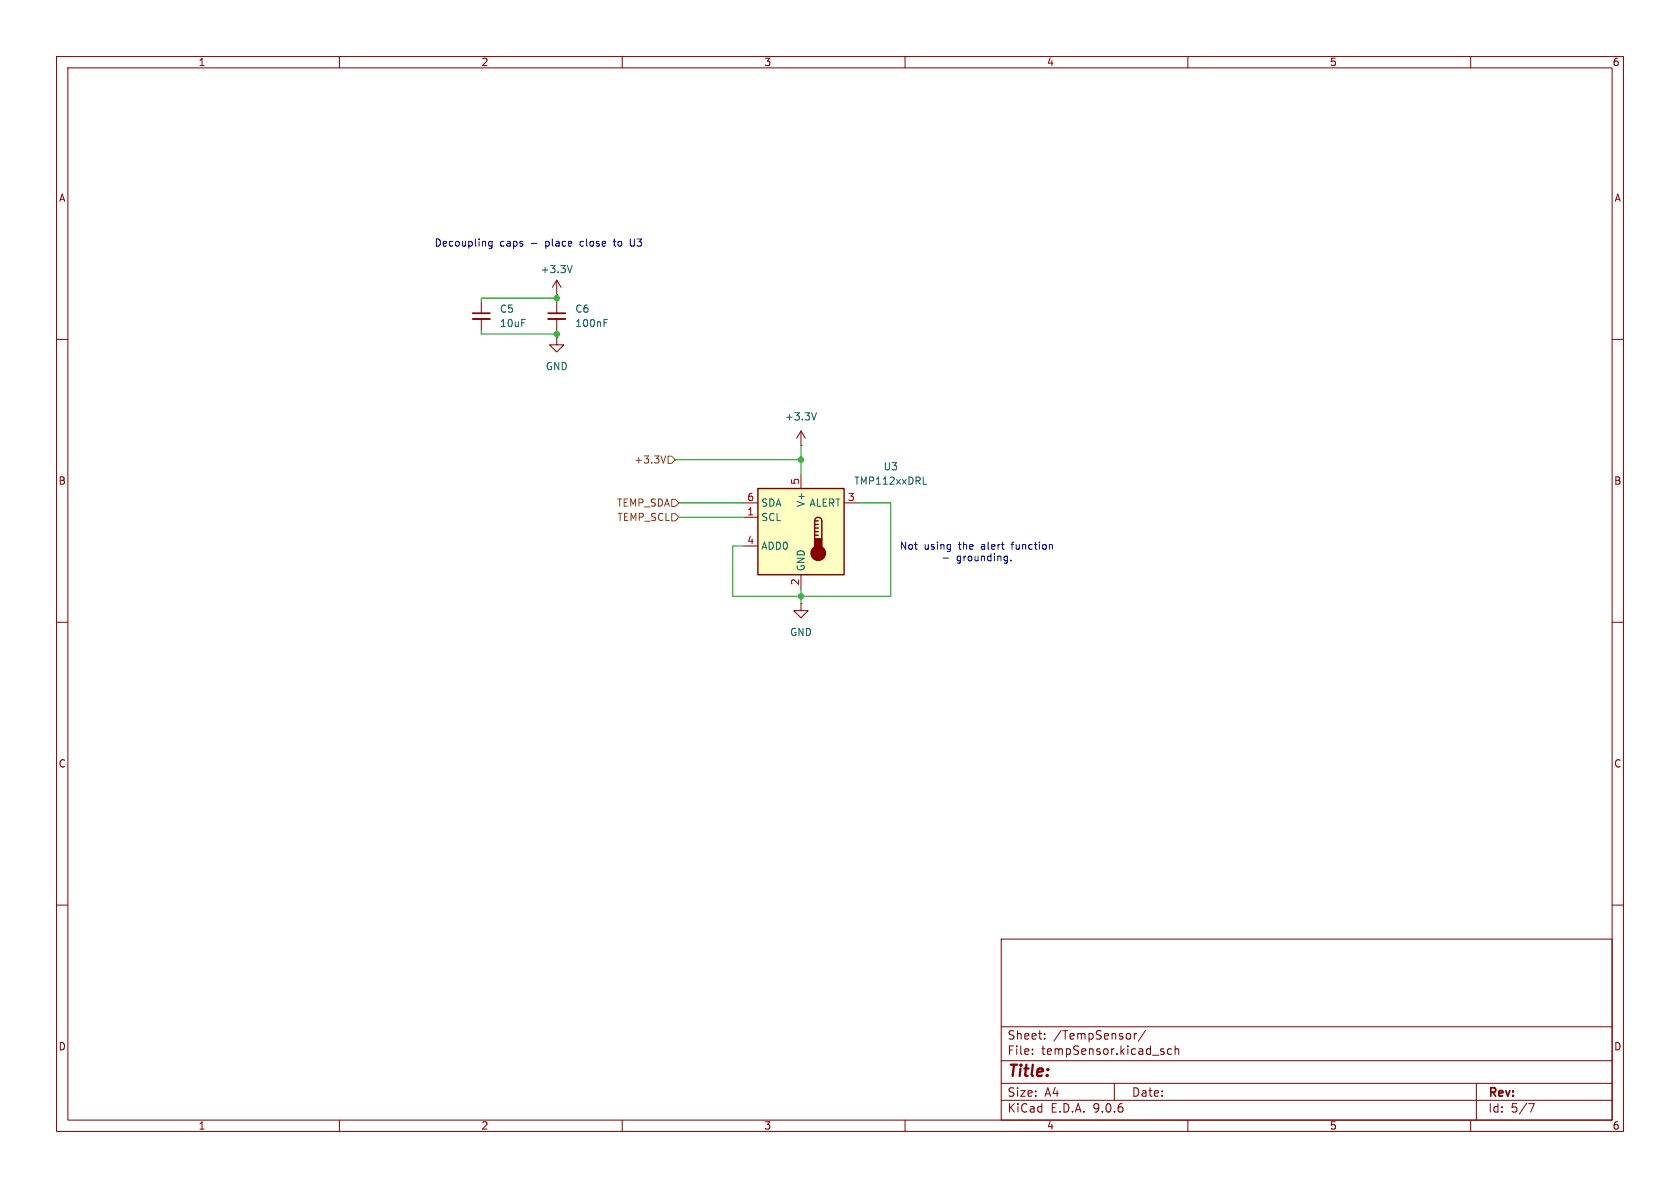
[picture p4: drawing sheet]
(kicad_sch
 (version 20250114)
 (generator "eeschema")
 (generator_version "9.0")
 (paper "A4")
 (lib_symbols
  (symbol "Device:C_Small"
   (pin_numbers (hide yes))
   (pin_names
    (offset 0.254) (hide yes)) (exclude_from_sim no) (in_bom yes) (on_board yes)
   (property "Reference" "C" (at 0.254 1.778 0) (effects (font (size 1.27 1.27)) (justify left)))
   (property "Value" "C_Small" (at 0.254 -2.032 0) (effects (font (size 1.27 1.27)) (justify left)))
   (property "Footprint" "" (at 0 0 0) (effects (font (size 1.27 1.27)) (hide yes)))
   (property "Datasheet" "~" (at 0 0 0) (effects (font (size 1.27 1.27)) (hide yes)))
   (property "Description" "Unpolarized capacitor, small symbol" (at 0 0 0) (effects (font (size 1.27 1.27)) (hide yes)))
   (symbol "C_Small_0_1"
    (polyline (pts (xy -1.524 0.508) (xy 1.524 0.508)) (stroke (width 0.3048) (type default)) (fill (type none)))
    (polyline (pts (xy -1.524 -0.508) (xy 1.524 -0.508)) (stroke (width 0.3302) (type default)) (fill (type none))))
   (symbol "C_Small_1_1"
    (pin passive line (at 0 2.54 270) (length 2.032) (name "~" (effects (font (size 1.27 1.27)))) (number "1" (effects (font (size 1.27 1.27)))))
    (pin passive line (at 0 -2.54 90) (length 2.032) (name "~" (effects (font (size 1.27 1.27)))) (number "2" (effects (font (size 1.27 1.27))))))
   (embedded_fonts no))
  (symbol "Sensor_Temperature:TMP112xxDRL" (exclude_from_sim no) (in_bom yes) (on_board yes)
   (property "Reference" "U" (at -2.54 10.795 0) (effects (font (size 1.27 1.27)) (justify right)))
   (property "Value" "TMP112xxDRL" (at -2.54 8.89 0) (effects (font (size 1.27 1.27)) (justify right)))
   (property "Footprint" "Package_TO_SOT_SMD:SOT-563" (at 1.27 -8.89 0) (effects (font (size 1.27 1.27)) (justify left) (hide yes)))
   (property "Datasheet" "https://www.ti.com/lit/ds/symlink/tmp112.pdf" (at 1.27 -11.43 0) (effects (font (size 1.27 1.27)) (justify left) (hide yes)))
   (property "Description" "Digital Temperature Sensor with I2C/SMBus/Two-wire Interface, 12 bits, ±1°C, one-shot conversion, alert, nist traceable, SOT-563" (at 0 0 0) (effects (font (size 1.27 1.27)) (hide yes)))
   (symbol "TMP112xxDRL_0_1"
    (rectangle (start -7.62 7.62) (end 7.62 -7.62) (stroke (width 0.254) (type default)) (fill (type background))))
   (symbol "TMP112xxDRL_1_1"
    (polyline (pts (xy 2.413 1.905) (xy 2.413 -1.27)) (stroke (width 0.254) (type default)) (fill (type none)))
    (polyline (pts (xy 2.413 1.905) (xy 3.048 1.905)) (stroke (width 0.254) (type default)) (fill (type none)))
    (polyline (pts (xy 2.413 1.27) (xy 3.048 1.27)) (stroke (width 0.254) (type default)) (fill (type none)))
    (polyline (pts (xy 2.413 0.635) (xy 3.048 0.635)) (stroke (width 0.254) (type default)) (fill (type none)))
    (polyline (pts (xy 2.413 0) (xy 3.048 0)) (stroke (width 0.254) (type default)) (fill (type none)))
    (polyline (pts (xy 2.413 -0.635) (xy 3.048 -0.635)) (stroke (width 0.254) (type default)) (fill (type none)))
    (arc (start 2.413 1.905) (mid 3.048 2.5373) (end 3.683 1.905) (stroke (width 0.254) (type default)) (fill (type none)))
    (circle (center 3.048 -3.81) (radius 1.27) (stroke (width 0.254) (type default)) (fill (type outline)))
    (polyline (pts (xy 3.683 1.905) (xy 3.683 -1.27)) (stroke (width 0.254) (type default)) (fill (type none)))
    (rectangle (start 3.683 -3.175) (end 2.413 -1.27) (stroke (width 0.254) (type default)) (fill (type outline)))
    (pin bidirectional line (at -10.16 5.08 0) (length 2.54) (name "SDA" (effects (font (size 1.27 1.27)))) (number "6" (effects (font (size 1.27 1.27)))))
    (pin input line (at -10.16 2.54 0) (length 2.54) (name "SCL" (effects (font (size 1.27 1.27)))) (number "1" (effects (font (size 1.27 1.27)))))
    (pin input line (at -10.16 -2.54 0) (length 2.54) (name "ADD0" (effects (font (size 1.27 1.27)))) (number "4" (effects (font (size 1.27 1.27)))))
    (pin power_in line (at 0 10.16 270) (length 2.54) (name "V+" (effects (font (size 1.27 1.27)))) (number "5" (effects (font (size 1.27 1.27)))))
    (pin power_in line (at 0 -10.16 90) (length 2.54) (name "GND" (effects (font (size 1.27 1.27)))) (number "2" (effects (font (size 1.27 1.27)))))
    (pin open_collector line (at 10.16 5.08 180) (length 2.54) (name "ALERT" (effects (font (size 1.27 1.27)))) (number "3" (effects (font (size 1.27 1.27))))))
   (embedded_fonts no))
  (symbol "power:+3.3V"
   (power)
   (pin_numbers (hide yes))
   (pin_names
    (offset 0) (hide yes)) (exclude_from_sim no) (in_bom yes) (on_board yes)
   (property "Reference" "#PWR" (at 0 -3.81 0) (effects (font (size 1.27 1.27)) (hide yes)))
   (property "Value" "+3.3V" (at 0 3.556 0) (effects (font (size 1.27 1.27))))
   (property "Footprint" "" (at 0 0 0) (effects (font (size 1.27 1.27)) (hide yes)))
   (property "Datasheet" "" (at 0 0 0) (effects (font (size 1.27 1.27)) (hide yes)))
   (property "Description" "Power symbol creates a global label with name \"+3.3V\"" (at 0 0 0) (effects (font (size 1.27 1.27)) (hide yes)))
   (symbol "+3.3V_0_1"
    (polyline (pts (xy -0.762 1.27) (xy 0 2.54)) (stroke (width 0) (type default)) (fill (type none)))
    (polyline (pts (xy 0 2.54) (xy 0.762 1.27)) (stroke (width 0) (type default)) (fill (type none)))
    (polyline (pts (xy 0 0) (xy 0 2.54)) (stroke (width 0) (type default)) (fill (type none))))
   (symbol "+3.3V_1_1"
    (pin power_in line (at 0 0 90) (length 0) (name "~" (effects (font (size 1.27 1.27)))) (number "1" (effects (font (size 1.27 1.27))))))
   (embedded_fonts no))
  (symbol "power:+5V"
   (power)
   (pin_numbers (hide yes))
   (pin_names
    (offset 0) (hide yes)) (exclude_from_sim no) (in_bom yes) (on_board yes)
   (property "Reference" "#PWR" (at 0 -3.81 0) (effects (font (size 1.27 1.27)) (hide yes)))
   (property "Value" "+5V" (at 0 3.556 0) (effects (font (size 1.27 1.27))))
   (property "Footprint" "" (at 0 0 0) (effects (font (size 1.27 1.27)) (hide yes)))
   (property "Datasheet" "" (at 0 0 0) (effects (font (size 1.27 1.27)) (hide yes)))
   (property "Description" "Power symbol creates a global label with name \"+5V\"" (at 0 0 0) (effects (font (size 1.27 1.27)) (hide yes)))
   (symbol "+5V_0_1"
    (polyline (pts (xy -0.762 1.27) (xy 0 2.54)) (stroke (width 0) (type default)) (fill (type none)))
    (polyline (pts (xy 0 2.54) (xy 0.762 1.27)) (stroke (width 0) (type default)) (fill (type none)))
    (polyline (pts (xy 0 0) (xy 0 2.54)) (stroke (width 0) (type default)) (fill (type none))))
   (symbol "+5V_1_1"
    (pin power_in line (at 0 0 90) (length 0) (name "~" (effects (font (size 1.27 1.27)))) (number "1" (effects (font (size 1.27 1.27))))))
   (embedded_fonts no))
  (symbol "power:GND"
   (power)
   (pin_numbers (hide yes))
   (pin_names
    (offset 0) (hide yes)) (exclude_from_sim no) (in_bom yes) (on_board yes)
   (property "Reference" "#PWR" (at 0 -6.35 0) (effects (font (size 1.27 1.27)) (hide yes)))
   (property "Value" "GND" (at 0 -3.81 0) (effects (font (size 1.27 1.27))))
   (property "Footprint" "" (at 0 0 0) (effects (font (size 1.27 1.27)) (hide yes)))
   (property "Datasheet" "" (at 0 0 0) (effects (font (size 1.27 1.27)) (hide yes)))
   (property "Description" "Power symbol creates a global label with name \"GND\" , ground" (at 0 0 0) (effects (font (size 1.27 1.27)) (hide yes)))
   (symbol "GND_0_1"
    (polyline (pts (xy 0 0) (xy 0 -1.27) (xy 1.27 -1.27) (xy 0 -2.54) (xy -1.27 -1.27) (xy 0 -1.27)) (stroke (width 0) (type default)) (fill (type none))))
   (symbol "GND_1_1"
    (pin power_in line (at 0 0 270) (length 0) (name "~" (effects (font (size 1.27 1.27)))) (number "1" (effects (font (size 1.27 1.27))))))
   (embedded_fonts no)))
 (text "Not using the alert function\n- grounding."
  (exclude_from_sim no)
  (at 172.72 97.79 0)
  (effects (font (size 1.27 1.27))))
 (text "Decoupling caps - place close to U3"
  (exclude_from_sim no)
  (at 95.25 43.18 0)
  (effects (font (size 1.27 1.27))))
 (junction
  (at 141.605 81.28)
  (diameter 0)
  (color 0 0 0 0))
 (junction
  (at 98.425 52.705)
  (diameter 0)
  (color 0 0 0 0))
 (junction
  (at 141.605 105.41)
  (diameter 0)
  (color 0 0 0 0))
 (junction
  (at 98.425 59.055)
  (diameter 0)
  (color 0 0 0 0))
 (wire
  (pts (xy 85.09 52.705) (xy 85.09 53.34))
  (stroke (width 0) (type default)))
 (wire
  (pts (xy 141.605 104.14) (xy 141.605 105.41))
  (stroke (width 0) (type default)))
 (wire
  (pts (xy 141.605 106.68) (xy 141.605 105.41))
  (stroke (width 0) (type default)))
 (wire
  (pts (xy 85.09 58.42) (xy 85.09 59.055))
  (stroke (width 0) (type default)))
 (wire
  (pts (xy 141.605 81.28) (xy 141.605 83.82))
  (stroke (width 0) (type default)))
 (wire
  (pts (xy 157.48 88.9) (xy 157.48 105.41))
  (stroke (width 0) (type default)))
 (wire
  (pts (xy 141.605 78.74) (xy 141.605 81.28))
  (stroke (width 0) (type default)))
 (wire
  (pts (xy 85.09 59.055) (xy 98.425 59.055))
  (stroke (width 0) (type default)))
 (wire
  (pts (xy 129.54 105.41) (xy 141.605 105.41))
  (stroke (width 0) (type default)))
 (wire
  (pts (xy 119.38 81.28) (xy 141.605 81.28))
  (stroke (width 0) (type default)))
 (wire
  (pts (xy 98.425 59.055) (xy 98.425 58.42))
  (stroke (width 0) (type default)))
 (wire
  (pts (xy 151.765 88.9) (xy 157.48 88.9))
  (stroke (width 0) (type default)))
 (wire
  (pts (xy 98.425 59.055) (xy 98.425 59.69))
  (stroke (width 0) (type default)))
 (wire
  (pts (xy 120.015 88.9) (xy 131.445 88.9))
  (stroke (width 0) (type default)))
 (wire
  (pts (xy 120.015 91.44) (xy 131.445 91.44))
  (stroke (width 0) (type default)))
 (wire
  (pts (xy 157.48 105.41) (xy 141.605 105.41))
  (stroke (width 0) (type default)))
 (wire
  (pts (xy 98.425 52.07) (xy 98.425 52.705))
  (stroke (width 0) (type default)))
 (wire
  (pts (xy 98.425 52.705) (xy 85.09 52.705))
  (stroke (width 0) (type default)))
 (wire
  (pts (xy 129.54 96.52) (xy 131.445 96.52))
  (stroke (width 0) (type default)))
 (wire
  (pts (xy 129.54 96.52) (xy 129.54 105.41))
  (stroke (width 0) (type default)))
 (wire
  (pts (xy 98.425 52.705) (xy 98.425 53.34))
  (stroke (width 0) (type default)))
 (hierarchical_label "TEMP_SCL"
  (shape input)
  (at 120.015 91.44 180)
  (effects (font (size 1.27 1.27)) (justify right)))
 (hierarchical_label "+3.3V"
  (shape input)
  (at 119.38 81.28 180)
  (effects (font (size 1.27 1.27)) (justify right)))
 (hierarchical_label "TEMP_SDA"
  (shape input)
  (at 120.015 88.9 180)
  (effects (font (size 1.27 1.27)) (justify right)))
 (symbol
  (lib_id "power:+5V")
  (at 98.425 52.07 0)
  (unit 1)
  (exclude_from_sim no)
  (in_bom yes)
  (on_board yes)
  (dnp no)
  (fields_autoplaced yes)
  (property "Reference" "#PWR016" (at 98.425 55.88 0) (effects (font (size 1.27 1.27)) (hide yes)))
  (property "Value" "+3.3V" (at 98.425 47.625 0) (effects (font (size 1.27 1.27))))
  (property "Footprint" "" (at 98.425 52.07 0) (effects (font (size 1.27 1.27)) (hide yes)))
  (property "Datasheet" "" (at 98.425 52.07 0) (effects (font (size 1.27 1.27)) (hide yes)))
  (property "Description" "Power symbol creates a global label with name \"+5V\"" (at 98.425 52.07 0) (effects (font (size 1.27 1.27)) (hide yes)))
  (pin "1"))
 (symbol
  (lib_id "power:GND")
  (at 98.425 59.69 0)
  (unit 1)
  (exclude_from_sim no)
  (in_bom yes)
  (on_board yes)
  (dnp no)
  (fields_autoplaced yes)
  (property "Reference" "#PWR017" (at 98.425 66.04 0) (effects (font (size 1.27 1.27)) (hide yes)))
  (property "Value" "GND" (at 98.425 64.77 0) (effects (font (size 1.27 1.27))))
  (property "Footprint" "" (at 98.425 59.69 0) (effects (font (size 1.27 1.27)) (hide yes)))
  (property "Datasheet" "" (at 98.425 59.69 0) (effects (font (size 1.27 1.27)) (hide yes)))
  (property "Description" "Power symbol creates a global label with name \"GND\" , ground" (at 98.425 59.69 0) (effects (font (size 1.27 1.27)) (hide yes)))
  (pin "1"))
 (symbol
  (lib_id "Device:C_Small")
  (at 98.425 55.88 0)
  (unit 1)
  (exclude_from_sim no)
  (in_bom yes)
  (on_board yes)
  (dnp no)
  (fields_autoplaced yes)
  (property "Reference" "C6" (at 101.6 54.6162 0) (effects (font (size 1.27 1.27)) (justify left)))
  (property "Value" "100nF" (at 101.6 57.1562 0) (effects (font (size 1.27 1.27)) (justify left)))
  (property "Footprint" "Capacitor_SMD:C_0402_1005Metric_Pad0.74x0.62mm_HandSolder" (at 98.425 55.88 0) (effects (font (size 1.27 1.27)) (hide yes)))
  (property "Datasheet" "~" (at 98.425 55.88 0) (effects (font (size 1.27 1.27)) (hide yes)))
  (property "Description" "Unpolarized capacitor, small symbol" (at 98.425 55.88 0) (effects (font (size 1.27 1.27)) (hide yes)))
  (pin "1")
  (pin "2"))
 (symbol
  (lib_id "Device:C_Small")
  (at 85.09 55.88 0)
  (unit 1)
  (exclude_from_sim no)
  (in_bom yes)
  (on_board yes)
  (dnp no)
  (fields_autoplaced yes)
  (property "Reference" "C5" (at 88.265 54.6162 0) (effects (font (size 1.27 1.27)) (justify left)))
  (property "Value" "10uF" (at 88.265 57.1562 0) (effects (font (size 1.27 1.27)) (justify left)))
  (property "Footprint" "Capacitor_SMD:C_0402_1005Metric_Pad0.74x0.62mm_HandSolder" (at 85.09 55.88 0) (effects (font (size 1.27 1.27)) (hide yes)))
  (property "Datasheet" "~" (at 85.09 55.88 0) (effects (font (size 1.27 1.27)) (hide yes)))
  (property "Description" "Unpolarized capacitor, small symbol" (at 85.09 55.88 0) (effects (font (size 1.27 1.27)) (hide yes)))
  (pin "1")
  (pin "2"))
 (symbol
  (lib_id "Sensor_Temperature:TMP112xxDRL")
  (at 141.605 93.98 0)
  (unit 1)
  (exclude_from_sim no)
  (in_bom yes)
  (on_board yes)
  (dnp no)
  (fields_autoplaced yes)
  (property "Reference" "U3" (at 157.48 82.4798 0) (effects (font (size 1.27 1.27))))
  (property "Value" "TMP112xxDRL" (at 157.48 85.0198 0) (effects (font (size 1.27 1.27))))
  (property "Footprint" "Package_TO_SOT_SMD:SOT-563" (at 142.875 102.87 0) (effects (font (size 1.27 1.27)) (justify left) (hide yes)))
  (property "Datasheet" "https://www.ti.com/lit/ds/symlink/tmp112.pdf" (at 142.875 105.41 0) (effects (font (size 1.27 1.27)) (justify left) (hide yes)))
  (property "Description" "Digital Temperature Sensor with I2C/SMBus/Two-wire Interface, 12 bits, ±1°C, one-shot conversion, alert, nist traceable, SOT-563" (at 141.605 93.98 0) (effects (font (size 1.27 1.27)) (hide yes)))
  (pin "6")
  (pin "3")
  (pin "5")
  (pin "2")
  (pin "4")
  (pin "1"))
 (symbol
  (lib_id "power:+3.3V")
  (at 141.605 78.74 0)
  (unit 1)
  (exclude_from_sim no)
  (in_bom yes)
  (on_board yes)
  (dnp no)
  (fields_autoplaced yes)
  (property "Reference" "#PWR018" (at 141.605 82.55 0) (effects (font (size 1.27 1.27)) (hide yes)))
  (property "Value" "+3.3V" (at 141.605 73.66 0) (effects (font (size 1.27 1.27))))
  (property "Footprint" "" (at 141.605 78.74 0) (effects (font (size 1.27 1.27)) (hide yes)))
  (property "Datasheet" "" (at 141.605 78.74 0) (effects (font (size 1.27 1.27)) (hide yes)))
  (property "Description" "Power symbol creates a global label with name \"+3.3V\"" (at 141.605 78.74 0) (effects (font (size 1.27 1.27)) (hide yes)))
  (pin "1"))
 (symbol
  (lib_id "power:GND")
  (at 141.605 106.68 0)
  (unit 1)
  (exclude_from_sim no)
  (in_bom yes)
  (on_board yes)
  (dnp no)
  (fields_autoplaced yes)
  (property "Reference" "#PWR019" (at 141.605 113.03 0) (effects (font (size 1.27 1.27)) (hide yes)))
  (property "Value" "GND" (at 141.605 111.76 0) (effects (font (size 1.27 1.27))))
  (property "Footprint" "" (at 141.605 106.68 0) (effects (font (size 1.27 1.27)) (hide yes)))
  (property "Datasheet" "" (at 141.605 106.68 0) (effects (font (size 1.27 1.27)) (hide yes)))
  (property "Description" "Power symbol creates a global label with name \"GND\" , ground" (at 141.605 106.68 0) (effects (font (size 1.27 1.27)) (hide yes)))
  (pin "1")))
